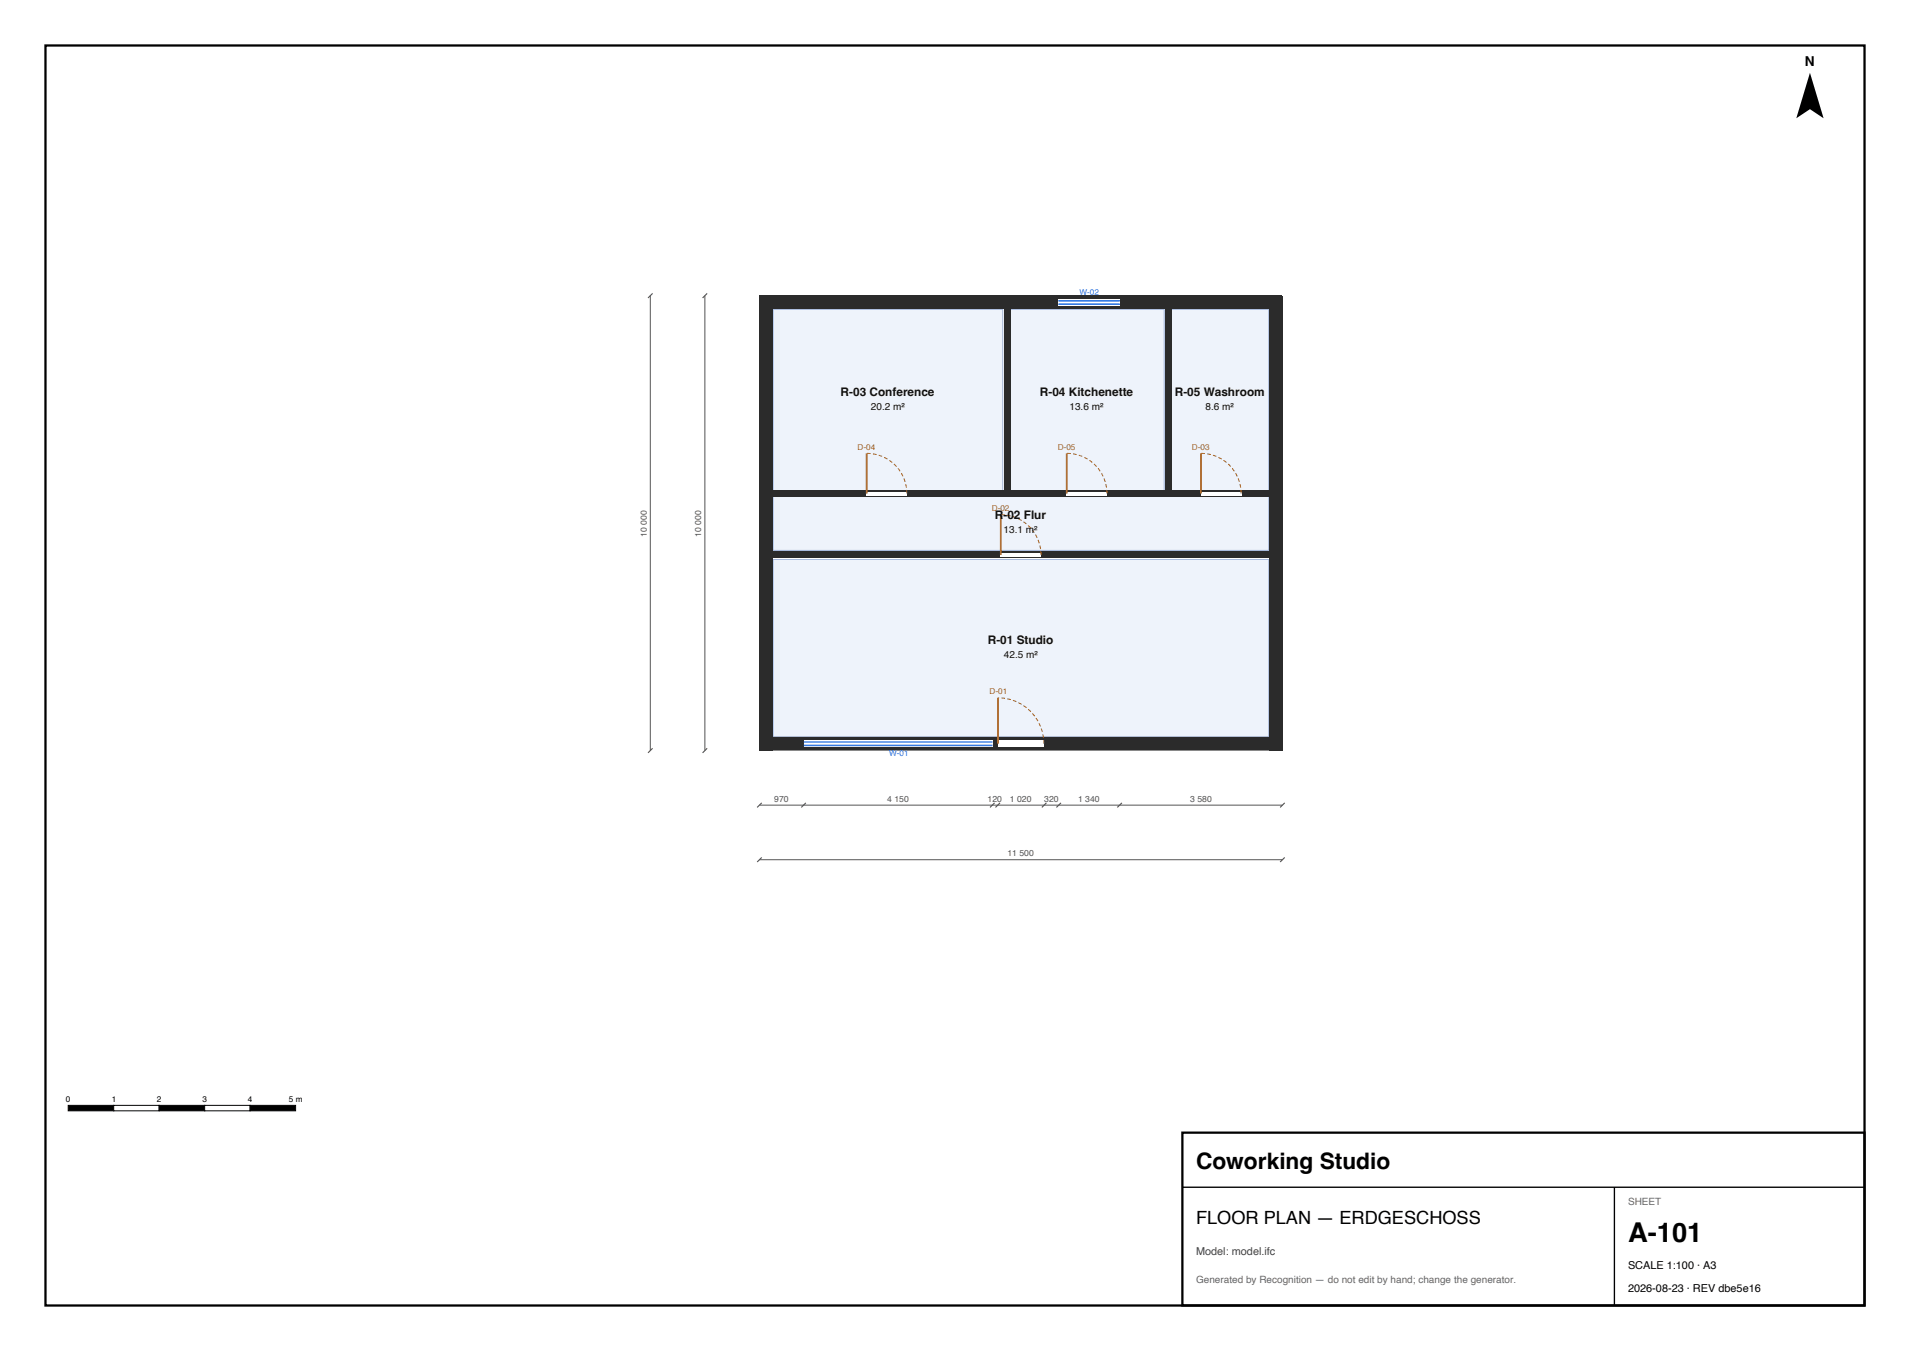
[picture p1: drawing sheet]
<svg xmlns="http://www.w3.org/2000/svg" width="420mm" height="297mm" viewBox="0 0 420 297" stroke-linecap="round" stroke-linejoin="round" font-family="sans-serif">
<g fill="#eef3fb" stroke="#9fb3d9" stroke-width=".22">
<path d="M170 123h109v39h-109z" fill-rule="evenodd"/>
<path d="M170 68h50.5v40h-50.5z" fill-rule="evenodd"/>
<path d="M257.5 68h21.5v40h-21.5z" fill-rule="evenodd"/>
<path d="M222 68h34v40h-34z" fill-rule="evenodd"/>
<path d="M170 109h109v12h-109z" fill-rule="evenodd"/>
</g>
<g fill="#2b2b2b">
<path d="M167 162h115v3h-115z" fill-rule="evenodd"/>
<path d="M279 65h3v100h-3z" fill-rule="evenodd"/>
<path d="M167 65h115v3h-115z" fill-rule="evenodd"/>
<path d="M167 65h3v100h-3z" fill-rule="evenodd"/>
<path d="M167.8 121.2h113.4v1.6h-113.4z" fill-rule="evenodd"/>
<path d="M220.7 65.8h1.5v43.4h-1.5z" fill-rule="evenodd"/>
<path d="M167.8 107.8h54.4v1.4h-54.4z" fill-rule="evenodd"/>
<path d="M256.3 65.8h1.4v43.4h-1.4z" fill-rule="evenodd"/>
<path d="M256.3 107.8h24.9v1.4h-24.9z" fill-rule="evenodd"/>
<path d="M220.7 107.8h37v1.4h-37z" fill-rule="evenodd"/>
</g>
<g fill="#fff">
<path d="M219.4 162.8h10.1v1.4h-10.1z" fill-rule="evenodd"/>
<path d="M220.1 121.6h8.8v.8h-8.8z" fill-rule="evenodd"/>
<path d="M190.6 108.1h8.8v.8h-8.8z" fill-rule="evenodd"/>
<path d="M264.1 108.1h8.8v.8h-8.8z" fill-rule="evenodd"/>
<path d="M234.6 108.1h8.8v.8h-8.8z" fill-rule="evenodd"/>
<path d="M176.7 162.8h41.5v1.4h-41.5z" fill-rule="evenodd"/>
<path d="M232.8 65.8h13.5v1.4h-13.5z" fill-rule="evenodd"/>
</g>
<path d="M232.8 66.9h13.4M232.8 66.1h13.4M176.7 163.9h41.5M176.7 163.1h41.5" fill="none" stroke="#2a7fff" stroke-width=".35"/>
<path d="M190.6 99.7v8.8M234.6 99.7v8.8M264.1 99.7v8.8M220.1 113.1v8.9M219.4 153.4v10.1" fill="none" stroke="#b5651d" stroke-width=".4"/>
<path d="M199.4 108.5a8.8 8.8 0 0 0-8.8-8.8M243.4 108.5a8.8 8.8 0 0 0-8.8-8.8M272.9 108.5a8.8 8.8 0 0 0-8.8-8.8M228.9 122a8.9 8.9 0 0 0-8.8-8.9M229.5 163.5a10.1 10.1 0 0 0-10.1-10.1" fill="none" stroke="#b5651d" stroke-width=".22" stroke-dasharray=".8 .5" stroke-linecap="butt"/>
<path d="M143 65v100M155 65v100M167 177h115M167 189h115" fill="none" stroke="#555" stroke-width=".22"/>
<g fill="#000" stroke="#555" stroke-width=".25">
<path d="M142.5 65.5l1-1zM154.5 65.5l1-1zM142.5 165.5l1-1zM154.5 165.5l1-1zM166.5 177.5l1-1zM176.2 177.5l1-1zM217.7 177.5l1-1zM218.9 177.5l1-1zM229.1 177.5l1-1zM232.3 177.5l1-1zM245.7 177.5l1-1zM281.5 177.5l1-1z"/>
<path d="M166.5 189.5l1-1zM281.5 189.5l1-1z"/>
</g>
<path d="M398 16l3 10-3-2-3 2z" fill="#000"/>
<path d="M15 243h10v1.2h-10z" fill="#000" stroke="#000" stroke-width=".22"/>
<path d="M25 243h10v1.2h-10z" fill="#fff" stroke="#000" stroke-width=".22"/>
<path d="M35 243h10v1.2h-10z" fill="#000" stroke="#000" stroke-width=".22"/>
<path d="M45 243h10v1.2h-10z" fill="#fff" stroke="#000" stroke-width=".22"/>
<path d="M55 243h10v1.2h-10z" fill="#000" stroke="#000" stroke-width=".22"/>
<path d="M260 249h150v38h-150z" fill="#fff" stroke="#000" stroke-width=".5"/>
<path d="M260 261h150M355 261v26" fill="none" stroke="#000" stroke-width=".3"/>
<path d="M10 10h400v277h-400z" fill="none" stroke="#000" stroke-width=".5"/>
<text font-size="6" x="358" y="273">A-101</text>
<text font-size="5" x="263" y="257">Coworking Studio</text>
<text font-size="4" x="263" y="269">FLOOR PLAN — ERDGESCHOSS</text>
<text font-size="3" x="396.9" y="14.5">N</text>
<g font-size="2.6" fill="#111">
<text x="184.9" y="87">R-03 Conference</text>
<text x="228.7" y="87">R-04 Kitchenette</text>
<text x="258.3" y="87">R-05 Washroom</text>
<text x="218.8" y="114">R-02 Flur</text>
<text x="217.2" y="141.5">R-01 Studio</text>
</g>
<text font-size="2.4" fill="#444" x="263" y="276">Model: model.ifc</text>
<g font-size="2.4">
<text x="358" y="279">SCALE 1:100 · A3</text>
<text x="358" y="284">2026-08-23 · REV dbe5e16</text>
</g>
<g font-size="2.2" fill="#111">
<text x="191.5" y="90.2">20.2 m²</text>
<text x="235.2" y="90.2">13.6 m²</text>
<text x="265.1" y="90.2">8.6 m²</text>
<text x="220.7" y="117.2">13.1 m²</text>
<text x="220.8" y="144.7">42.5 m²</text>
</g>
<g font-size="2.2" fill="#666">
<text x="358" y="265">SHEET</text>
<text x="263" y="282">Generated by Recognition — do not edit by hand; change the generator.</text>
</g>
<g font-size="1.9" fill="#555">
<text x="142.2" y="118" transform="rotate(-90 142.2 118)">10 000</text>
<text x="154.2" y="118" transform="rotate(-90 154.2 118)">10 000</text>
<text x="170.3" y="176.2">970</text>
<text x="195.1" y="176.2">4 150</text>
<text x="217.2" y="176.2">120</text>
<text x="222.1" y="176.2">1 020</text>
<text x="229.6" y="176.2">320</text>
<text x="237.1" y="176.2">1 340</text>
<text x="261.7" y="176.2">3 580</text>
<text x="221.5" y="188.2">11 500</text>
</g>
<g font-size="1.8" fill="#2a7fff">
<text x="237.4" y="64.9">W-02</text>
<text x="195.5" y="166.1">W-01</text>
</g>
<g font-size="1.8" fill="#b5651d">
<text x="188.6" y="98.8">D-04</text>
<text x="232.6" y="98.8">D-05</text>
<text x="262.1" y="98.8">D-03</text>
<text x="218.1" y="112.4">D-02</text>
<text x="217.6" y="152.6">D-01</text>
</g>
<g font-size="1.8">
<text x="14.5" y="242.2">0</text>
<text x="24.6" y="242.2">1</text>
<text x="34.5" y="242.2">2</text>
<text x="44.5" y="242.2">3</text>
<text x="54.5" y="242.2">4</text>
<text x="63.5" y="242.2">5 m</text>
</g>
</svg>
